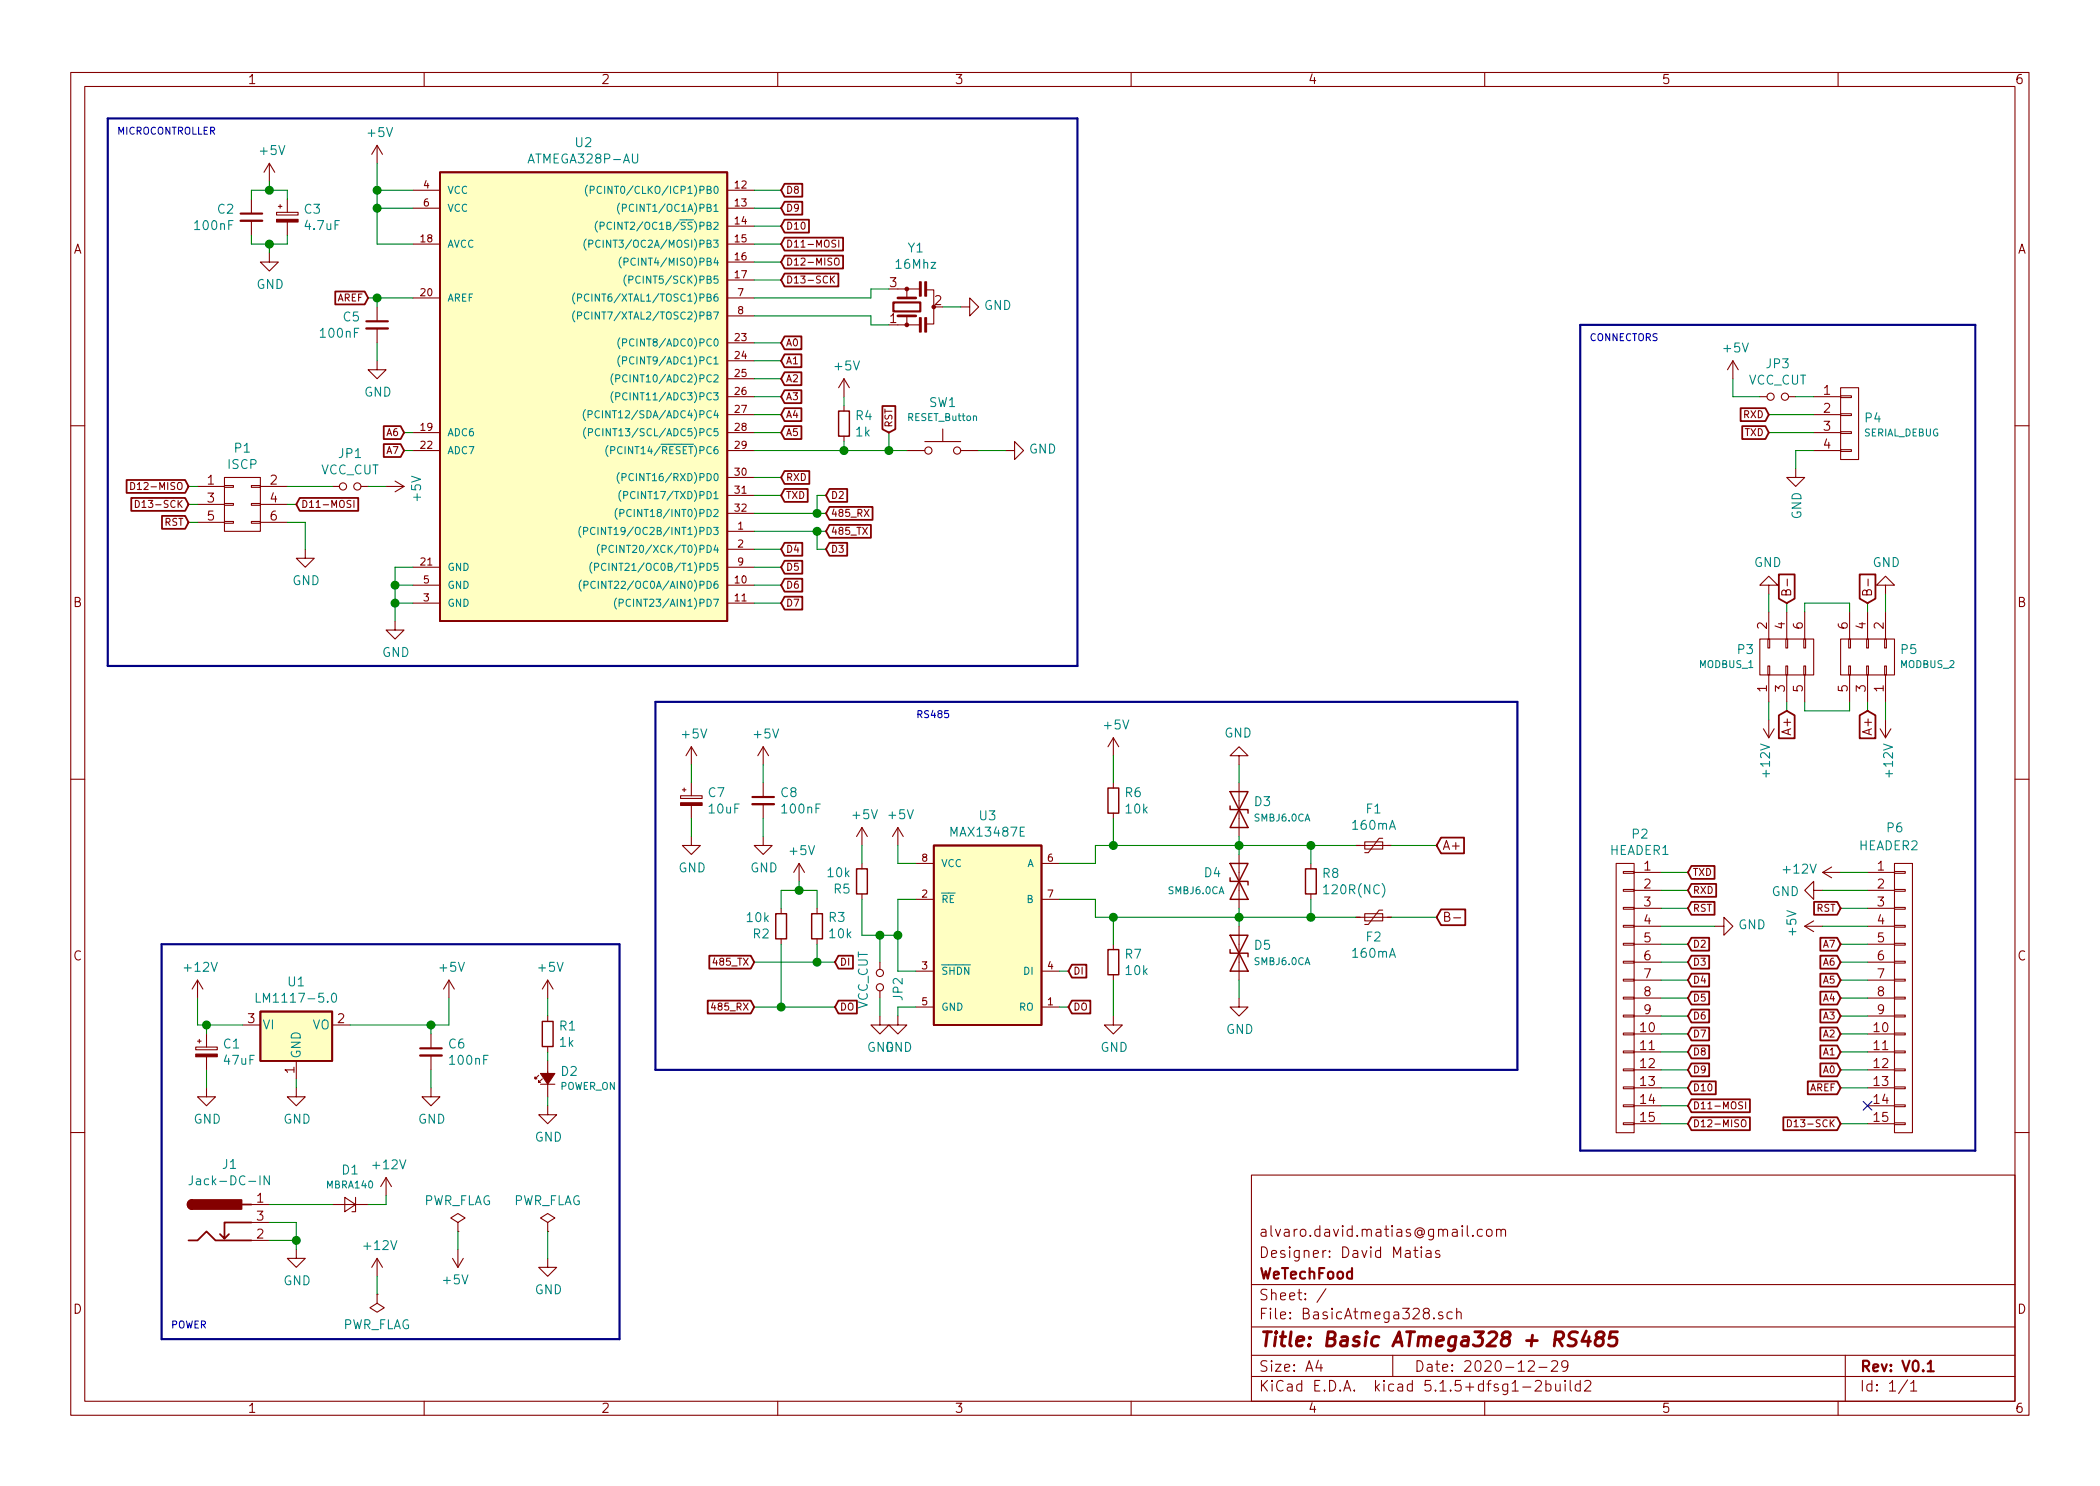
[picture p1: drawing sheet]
EESchema Schematic File Version 4
EELAYER 30 0
EELAYER END
$Descr A4 11693 8268
encoding utf-8
Sheet 1 1
Title "Basic ATmega328 + RS485"
Date "2020-12-29"
Rev "V0.1"
Comp "WeTechFood"
Comment1 "Designer: David Matias"
Comment2 "alvaro.david.matias@gmail.com"
Comment3 ""
Comment4 ""
$EndDescr
$Comp
L atmel:ATMEGA328P-AU U2
U 1 1
P 3200 2150
F 0 "U2" H 3250 3517 50  0000 C CNN
F 1 "ATMEGA328P-AU" H 3250 3426 50  0000 C CNN
F 2 "Housings_QFP:TQFP-32_7x7mm_Pitch0.8mm" H 3200 2150 50  0001 C CIN
F 3 "http://www.atmel.com/images/atmel-8271-8-bit-avr-microcontroller-atmega48a-48pa-88a-88pa-168a-168pa-328-328p_datasheet.pdf" H 3200 2150 50  0001 C CNN
	1    3200 2150
	1    0    0    -1  
$EndComp
$Comp
L conn:CONN_01X15 P6
U 1 1
P 10600 5550
F 0 "P6" H 10500 6500 50  0000 L CNN
F 1 "HEADER2" H 10350 6400 50  0000 L CNN
F 2 "Pin_Headers:Pin_Header_Straight_1x15" H 10600 5550 50  0001 C CNN
F 3 "" H 10600 5550 50  0001 C CNN
	1    10600 5550
	1    0    0    -1  
$EndComp
$Comp
L conn:CONN_01X15 P2
U 1 1
P 9050 5550
F 0 "P2" H 8967 6465 50  0000 C CNN
F 1 "HEADER1" H 8967 6374 50  0000 C CNN
F 2 "Pin_Headers:Pin_Header_Straight_1x15" H 9050 5550 50  0001 C CNN
F 3 "" H 9050 5550 50  0001 C CNN
	1    9050 5550
	-1   0    0    -1  
$EndComp
$Comp
L CH340G_D-SUN-V3.0-cache:GND #PWR0101
U 1 1
P 2200 3450
F 0 "#PWR0101" H 2200 3200 50  0001 C CNN
F 1 "GND" H 2205 3277 50  0000 C CNN
F 2 "" H 2200 3450 60  0000 C CNN
F 3 "" H 2200 3450 60  0000 C CNN
	1    2200 3450
	1    0    0    -1  
$EndComp
$Comp
L power:+5V #PWR0102
U 1 1
P 2100 900
F 0 "#PWR0102" H 2100 750 50  0001 C CNN
F 1 "+5V" H 2115 1073 50  0000 C CNN
F 2 "" H 2100 900 50  0001 C CNN
F 3 "" H 2100 900 50  0001 C CNN
	1    2100 900 
	1    0    0    -1  
$EndComp
$Comp
L device:C_Small C5
U 1 1
P 2100 1800
F 0 "C5" H 2009 1846 50  0000 R CNN
F 1 "100nF" H 2009 1755 50  0000 R CNN
F 2 "Capacitors_SMD:C_0805" H 2100 1800 50  0001 C CNN
F 3 "" H 2100 1800 50  0001 C CNN
	1    2100 1800
	1    0    0    -1  
$EndComp
$Comp
L power:PWR_FLAG #FLG0101
U 1 1
P 2550 6850
F 0 "#FLG0101" H 2550 6925 50  0001 C CNN
F 1 "PWR_FLAG" H 2550 7023 50  0000 C CNN
F 2 "" H 2550 6850 50  0001 C CNN
F 3 "" H 2550 6850 50  0001 C CNN
	1    2550 6850
	1    0    0    -1  
$EndComp
$Comp
L power:+5V #PWR0103
U 1 1
P 2550 6950
F 0 "#PWR0103" H 2550 6800 50  0001 C CNN
F 1 "+5V" H 2565 7123 50  0000 C CNN
F 2 "" H 2550 6950 50  0001 C CNN
F 3 "" H 2550 6950 50  0001 C CNN
	1    2550 6950
	-1   0    0    1   
$EndComp
Wire Wire Line
	2550 6850 2550 6950
$Comp
L CH340G_D-SUN-V3.0-cache:GND #PWR0104
U 1 1
P 3050 7000
F 0 "#PWR0104" H 3050 6750 50  0001 C CNN
F 1 "GND" H 3055 6827 50  0000 C CNN
F 2 "" H 3050 7000 60  0000 C CNN
F 3 "" H 3050 7000 60  0000 C CNN
	1    3050 7000
	1    0    0    -1  
$EndComp
$Comp
L power:PWR_FLAG #FLG0102
U 1 1
P 3050 6850
F 0 "#FLG0102" H 3050 6925 50  0001 C CNN
F 1 "PWR_FLAG" H 3050 7023 50  0000 C CNN
F 2 "" H 3050 6850 50  0001 C CNN
F 3 "" H 3050 6850 50  0001 C CNN
	1    3050 6850
	1    0    0    -1  
$EndComp
Wire Wire Line
	3050 7000 3050 6850
$Comp
L device:CP_Small C3
U 1 1
P 1600 1200
F 0 "C3" H 1688 1246 50  0000 L CNN
F 1 "4.7uF" H 1688 1155 50  0000 L CNN
F 2 "Capacitors_SMD:C_0805" H 1600 1200 50  0001 C CNN
F 3 "" H 1600 1200 50  0001 C CNN
	1    1600 1200
	1    0    0    -1  
$EndComp
$Comp
L device:R_Small R4
U 1 1
P 4700 2350
F 0 "R4" H 4759 2396 50  0000 L CNN
F 1 "1k" H 4759 2305 50  0000 L CNN
F 2 "Resistors_SMD:R_0805" H 4700 2350 50  0001 C CNN
F 3 "" H 4700 2350 50  0001 C CNN
	1    4700 2350
	1    0    0    -1  
$EndComp
Wire Wire Line
	2200 3450 2200 3350
Wire Wire Line
	2200 3150 2300 3150
Wire Wire Line
	2300 3250 2200 3250
Connection ~ 2200 3250
Wire Wire Line
	2200 3250 2200 3150
Wire Wire Line
	2200 3350 2300 3350
Connection ~ 2200 3350
Wire Wire Line
	2200 3350 2200 3250
$Comp
L device:Resonator_Small Y1
U 1 1
P 5050 1700
F 0 "Y1" V 5375 1650 50  0000 C CNN
F 1 "16Mhz" V 5284 1650 50  0000 C CNN
F 2 "Clocks:RESONATOR-SMD-3.2X1.3" H 5025 1700 50  0001 C CNN
F 3 "" H 5025 1700 50  0001 C CNN
	1    5050 1700
	0    -1   -1   0   
$EndComp
Wire Wire Line
	4850 1600 4950 1600
Wire Wire Line
	4950 1800 4850 1800
Wire Wire Line
	5250 1700 5350 1700
$Comp
L CH340G_D-SUN-V3.0-cache:GND #PWR0105
U 1 1
P 5350 1700
F 0 "#PWR0105" H 5350 1450 50  0001 C CNN
F 1 "GND" V 5355 1572 50  0000 R CNN
F 2 "" H 5350 1700 60  0000 C CNN
F 3 "" H 5350 1700 60  0000 C CNN
	1    5350 1700
	0    -1   -1   0   
$EndComp
Wire Wire Line
	2100 1700 2100 1650
Wire Wire Line
	2100 1650 2300 1650
$Comp
L CH340G_D-SUN-V3.0-cache:GND #PWR0106
U 1 1
P 2100 2000
F 0 "#PWR0106" H 2100 1750 50  0001 C CNN
F 1 "GND" H 2105 1827 50  0000 C CNN
F 2 "" H 2100 2000 60  0000 C CNN
F 3 "" H 2100 2000 60  0000 C CNN
	1    2100 2000
	1    0    0    -1  
$EndComp
Wire Wire Line
	2100 1900 2100 2000
Wire Wire Line
	2300 1350 2100 1350
Wire Wire Line
	2100 1350 2100 1150
Wire Wire Line
	2100 1050 2300 1050
Connection ~ 2100 1050
Wire Wire Line
	2100 1050 2100 900 
Wire Wire Line
	2300 1150 2100 1150
Connection ~ 2100 1150
Wire Wire Line
	2100 1150 2100 1050
Wire Wire Line
	2300 2400 2250 2400
Wire Wire Line
	2300 2500 2250 2500
Text GLabel 2250 2500 0    39   Input ~ 0
A7
Text GLabel 2250 2400 0    39   Input ~ 0
A6
Wire Wire Line
	4200 1900 4350 1900
Wire Wire Line
	4200 2000 4350 2000
Wire Wire Line
	4200 2100 4350 2100
Wire Wire Line
	4200 2200 4350 2200
Wire Wire Line
	4200 2300 4350 2300
Wire Wire Line
	4200 2400 4350 2400
Text GLabel 4350 1900 2    39   Input ~ 0
A0
Text GLabel 4350 2000 2    39   Input ~ 0
A1
Text GLabel 4350 2100 2    39   Input ~ 0
A2
Text GLabel 4350 2200 2    39   Input ~ 0
A3
Text GLabel 4350 2300 2    39   Input ~ 0
A4
Text GLabel 4350 2400 2    39   Input ~ 0
A5
Wire Wire Line
	4200 2500 4700 2500
Wire Wire Line
	4700 2450 4700 2500
Wire Wire Line
	4700 2250 4700 2200
$Comp
L power:+5V #PWR0107
U 1 1
P 4700 2200
F 0 "#PWR0107" H 4700 2050 50  0001 C CNN
F 1 "+5V" H 4715 2373 50  0000 C CNN
F 2 "" H 4700 2200 50  0001 C CNN
F 3 "" H 4700 2200 50  0001 C CNN
	1    4700 2200
	1    0    0    -1  
$EndComp
Wire Wire Line
	4700 2500 4950 2500
Connection ~ 4700 2500
Wire Wire Line
	4950 2500 4950 2400
Text GLabel 4950 2400 1    39   Input ~ 0
RST
Wire Wire Line
	4950 2500 5050 2500
Connection ~ 4950 2500
$Comp
L Switch:SW_Push SW1
U 1 1
P 5250 2500
F 0 "SW1" H 5250 2769 50  0000 C CNN
F 1 "RESET_Button" H 5250 2686 39  0000 C CNN
F 2 "Buttons_Switches_SMD:SW_SPST_B3U-3000P" H 5250 2700 50  0001 C CNN
F 3 "" H 5250 2700 50  0001 C CNN
	1    5250 2500
	1    0    0    -1  
$EndComp
Wire Wire Line
	5450 2500 5600 2500
$Comp
L CH340G_D-SUN-V3.0-cache:GND #PWR0108
U 1 1
P 5600 2500
F 0 "#PWR0108" H 5600 2250 50  0001 C CNN
F 1 "GND" V 5605 2372 50  0000 R CNN
F 2 "" H 5600 2500 60  0000 C CNN
F 3 "" H 5600 2500 60  0000 C CNN
	1    5600 2500
	0    -1   -1   0   
$EndComp
Wire Wire Line
	4200 2650 4350 2650
Wire Wire Line
	4200 2750 4350 2750
Wire Wire Line
	4200 3050 4350 3050
Wire Wire Line
	4200 3150 4350 3150
Wire Wire Line
	4200 3250 4350 3250
Wire Wire Line
	4200 3350 4350 3350
Text GLabel 4350 2650 2    39   Input ~ 0
RXD
Text GLabel 4350 2750 2    39   Input ~ 0
TXD
Text GLabel 4600 2750 2    39   Input ~ 0
D2
Text GLabel 4600 3050 2    39   Input ~ 0
D3
Text GLabel 4350 3050 2    39   Input ~ 0
D4
Text GLabel 4350 3150 2    39   Input ~ 0
D5
Text GLabel 4350 3250 2    39   Input ~ 0
D6
Text GLabel 4350 3350 2    39   Input ~ 0
D7
$Comp
L conn:CONN_02X03 P1
U 1 1
P 1350 2800
F 0 "P1" H 1350 3115 50  0000 C CNN
F 1 "ISCP" H 1350 3024 50  0000 C CNN
F 2 "Connectors:2X3" H 1350 1600 50  0001 C CNN
F 3 "" H 1350 1600 50  0001 C CNN
	1    1350 2800
	1    0    0    -1  
$EndComp
$Comp
L device:C_Small C2
U 1 1
P 1400 1200
F 0 "C2" H 1309 1246 50  0000 R CNN
F 1 "100nF" H 1309 1155 50  0000 R CNN
F 2 "Capacitors_SMD:C_0805" H 1400 1200 50  0001 C CNN
F 3 "" H 1400 1200 50  0001 C CNN
	1    1400 1200
	1    0    0    -1  
$EndComp
$Comp
L CH340G_D-SUN-V3.0-cache:GND #PWR0109
U 1 1
P 1500 1400
F 0 "#PWR0109" H 1500 1150 50  0001 C CNN
F 1 "GND" H 1505 1227 50  0000 C CNN
F 2 "" H 1500 1400 60  0000 C CNN
F 3 "" H 1500 1400 60  0000 C CNN
	1    1500 1400
	1    0    0    -1  
$EndComp
Wire Wire Line
	1400 1300 1400 1350
Wire Wire Line
	1400 1350 1500 1350
Wire Wire Line
	1500 1350 1500 1400
Wire Wire Line
	1500 1350 1600 1350
Wire Wire Line
	1600 1350 1600 1300
Connection ~ 1500 1350
Wire Wire Line
	1400 1100 1400 1050
Wire Wire Line
	1400 1050 1500 1050
Wire Wire Line
	1500 1050 1500 1000
Wire Wire Line
	1500 1050 1600 1050
Wire Wire Line
	1600 1050 1600 1100
Connection ~ 1500 1050
$Comp
L power:+5V #PWR0110
U 1 1
P 1500 1000
F 0 "#PWR0110" H 1500 850 50  0001 C CNN
F 1 "+5V" H 1515 1173 50  0000 C CNN
F 2 "" H 1500 1000 50  0001 C CNN
F 3 "" H 1500 1000 50  0001 C CNN
	1    1500 1000
	1    0    0    -1  
$EndComp
Wire Wire Line
	4200 1150 4350 1150
Wire Wire Line
	4200 1250 4350 1250
Wire Wire Line
	4200 1350 4350 1350
Wire Wire Line
	4200 1450 4350 1450
Wire Wire Line
	4200 1550 4350 1550
Wire Wire Line
	4200 1050 4350 1050
Text GLabel 4350 1050 2    39   Input ~ 0
D8
Text GLabel 4350 1150 2    39   Input ~ 0
D9
Text GLabel 4350 1250 2    39   Input ~ 0
D10
Text GLabel 4350 1350 2    39   Input ~ 0
D11-MOSI
Wire Wire Line
	4850 1650 4850 1600
Wire Wire Line
	4850 1750 4850 1800
Wire Wire Line
	4200 1750 4850 1750
Wire Wire Line
	4200 1650 4850 1650
Text GLabel 4350 1450 2    39   Input ~ 0
D12-MISO
Text GLabel 4350 1550 2    39   Input ~ 0
D13-SCK
$Comp
L CH340G_D-SUN-V3.0-cache:GND #PWR0111
U 1 1
P 1700 3050
F 0 "#PWR0111" H 1700 2800 50  0001 C CNN
F 1 "GND" H 1705 2877 50  0000 C CNN
F 2 "" H 1700 3050 60  0000 C CNN
F 3 "" H 1700 3050 60  0000 C CNN
	1    1700 3050
	1    0    0    -1  
$EndComp
Wire Wire Line
	1600 2900 1700 2900
Wire Wire Line
	1700 2900 1700 3050
$Comp
L power:+5V #PWR0112
U 1 1
P 2150 2700
F 0 "#PWR0112" H 2150 2550 50  0001 C CNN
F 1 "+5V" H 2165 2873 50  0000 C CNN
F 2 "" H 2150 2700 50  0001 C CNN
F 3 "" H 2150 2700 50  0001 C CNN
	1    2150 2700
	0    1    1    0   
$EndComp
Wire Wire Line
	1600 2800 1650 2800
Wire Wire Line
	1100 2700 1050 2700
Wire Wire Line
	1100 2800 1050 2800
Wire Wire Line
	1100 2900 1050 2900
Text GLabel 1050 2700 0    39   Input ~ 0
D12-MISO
Text GLabel 1050 2800 0    39   Input ~ 0
D13-SCK
Text GLabel 1050 2900 0    39   Input ~ 0
RST
Text GLabel 1650 2800 2    39   Input ~ 0
D11-MOSI
$Comp
L MAX13487E:MAX13487E U3
U 1 1
P 5500 5200
F 0 "U3" H 5500 5867 50  0000 C CNN
F 1 "MAX13487E" H 5500 5776 50  0000 C CNN
F 2 "Housings_SOIC:SO-8_5.3x6.2mm_Pitch1.27mm" H 5500 5200 50  0001 L BNN
F 3 "" H 5500 5200 50  0001 L BNN
F 4 "IC-13823" H 5500 5200 50  0001 L BNN "PROD_ID"
	1    5500 5200
	1    0    0    -1  
$EndComp
Wire Wire Line
	5900 4800 6100 4800
Wire Wire Line
	6100 4800 6100 4700
$Comp
L device:Polyfuse_Small F2
U 1 1
P 7650 5100
F 0 "F2" V 7537 5100 50  0000 C CNN
F 1 "160mA" V 7446 5100 50  0000 C CNN
F 2 "Fuses:1206" H 7700 4900 50  0001 L CNN
F 3 "" H 7650 5100 50  0001 C CNN
	1    7650 5100
	0    -1   -1   0   
$EndComp
$Comp
L device:Polyfuse_Small F1
U 1 1
P 7650 4700
F 0 "F1" V 7445 4700 50  0000 C CNN
F 1 "160mA" V 7536 4700 50  0000 C CNN
F 2 "Fuses:1206" H 7700 4500 50  0001 L CNN
F 3 "" H 7650 4700 50  0001 C CNN
	1    7650 4700
	0    1    1    0   
$EndComp
Wire Wire Line
	5900 5000 6100 5000
Wire Wire Line
	6100 5000 6100 5100
$Comp
L device:D_TVS D4
U 1 1
P 6900 4900
F 0 "D4" V 6850 4700 50  0000 L CNN
F 1 "SMBJ6.0CA" V 6950 4500 39  0000 L CNN
F 2 "Diode_SMD:D_SMB" H 6900 4900 50  0001 C CNN
F 3 "https://en.wikipedia.org/wiki/Transient-voltage-suppression_diode" H 6900 4900 50  0001 C CNN
	1    6900 4900
	0    1    1    0   
$EndComp
Wire Wire Line
	6900 4700 6900 4750
Wire Wire Line
	6100 4700 6200 4700
Wire Wire Line
	6900 5100 6900 5050
Wire Wire Line
	6100 5100 6200 5100
Wire Wire Line
	6900 4700 6900 4650
Connection ~ 6900 4700
Wire Wire Line
	6900 5100 6900 5150
Connection ~ 6900 5100
$Comp
L device:D_TVS D3
U 1 1
P 6900 4500
F 0 "D3" V 6854 4579 50  0000 L CNN
F 1 "SMBJ6.0CA" V 6945 4579 39  0000 L CNN
F 2 "Diode_SMD:D_SMB" H 6900 4500 50  0001 C CNN
F 3 "https://en.wikipedia.org/wiki/Transient-voltage-suppression_diode" H 6900 4500 50  0001 C CNN
	1    6900 4500
	0    1    1    0   
$EndComp
$Comp
L device:D_TVS D5
U 1 1
P 6900 5300
F 0 "D5" V 6854 5379 50  0000 L CNN
F 1 "SMBJ6.0CA" V 6945 5379 39  0000 L CNN
F 2 "Diode_SMD:D_SMB" H 6900 5300 50  0001 C CNN
F 3 "https://en.wikipedia.org/wiki/Transient-voltage-suppression_diode" H 6900 5300 50  0001 C CNN
	1    6900 5300
	0    1    1    0   
$EndComp
$Comp
L CH340G_D-SUN-V3.0-cache:GND #PWR0113
U 1 1
P 6900 5550
F 0 "#PWR0113" H 6900 5300 50  0001 C CNN
F 1 "GND" H 6905 5377 50  0000 C CNN
F 2 "" H 6900 5550 60  0000 C CNN
F 3 "" H 6900 5550 60  0000 C CNN
	1    6900 5550
	1    0    0    -1  
$EndComp
Wire Wire Line
	6900 5450 6900 5550
$Comp
L CH340G_D-SUN-V3.0-cache:GND #PWR0114
U 1 1
P 6900 4250
F 0 "#PWR0114" H 6900 4000 50  0001 C CNN
F 1 "GND" H 6905 4077 50  0000 C CNN
F 2 "" H 6900 4250 60  0000 C CNN
F 3 "" H 6900 4250 60  0000 C CNN
	1    6900 4250
	-1   0    0    1   
$EndComp
Wire Wire Line
	6900 4250 6900 4350
$Comp
L conn:CONN_01X04 P4
U 1 1
P 10300 2350
F 0 "P4" H 10378 2383 50  0000 L CNN
F 1 "SERIAL_DEBUG" H 10378 2300 39  0000 L CNN
F 2 "Connectors_JST:JST_PH_S4B-PH-K_04x2.00mm_Angled" H 10300 2350 50  0001 C CNN
F 3 "" H 10300 2350 50  0001 C CNN
	1    10300 2350
	1    0    0    -1  
$EndComp
$Comp
L power1:+12V #PWR0115
U 1 1
P 1100 5550
F 0 "#PWR0115" H 1100 5400 50  0001 C CNN
F 1 "+12V" H 1115 5723 50  0000 C CNN
F 2 "" H 1100 5550 50  0001 C CNN
F 3 "" H 1100 5550 50  0001 C CNN
	1    1100 5550
	1    0    0    -1  
$EndComp
$Comp
L regul:LM1117-5.0 U1
U 1 1
P 1650 5700
F 0 "U1" H 1650 5942 50  0000 C CNN
F 1 "LM1117-5.0" H 1650 5851 50  0000 C CNN
F 2 "TO_SOT_Packages_SMD:SOT-223-3_TabPin2" H 1650 5700 50  0001 C CNN
F 3 "http://www.ti.com/lit/ds/symlink/lm1117.pdf" H 1650 5700 50  0001 C CNN
	1    1650 5700
	1    0    0    -1  
$EndComp
Wire Wire Line
	1100 5550 1100 5700
Wire Wire Line
	1100 5700 1150 5700
$Comp
L CH340G_D-SUN-V3.0-cache:GND #PWR0116
U 1 1
P 1650 6050
F 0 "#PWR0116" H 1650 5800 50  0001 C CNN
F 1 "GND" H 1655 5877 50  0000 C CNN
F 2 "" H 1650 6050 60  0000 C CNN
F 3 "" H 1650 6050 60  0000 C CNN
	1    1650 6050
	1    0    0    -1  
$EndComp
Wire Wire Line
	1650 6000 1650 6050
Wire Wire Line
	2500 5700 2500 5550
$Comp
L power:+5V #PWR0117
U 1 1
P 2500 5550
F 0 "#PWR0117" H 2500 5400 50  0001 C CNN
F 1 "+5V" H 2515 5723 50  0000 C CNN
F 2 "" H 2500 5550 50  0001 C CNN
F 3 "" H 2500 5550 50  0001 C CNN
	1    2500 5550
	1    0    0    -1  
$EndComp
$Comp
L device:LED_Small_ALT D2
U 1 1
P 3050 6000
F 0 "D2" V 3088 5932 50  0000 R CNN
F 1 "POWER_ON" V 3005 5932 39  0000 R CNN
F 2 "LEDs:LED_0805" V 3050 6000 50  0001 C CNN
F 3 "~" V 3050 6000 50  0001 C CNN
	1    3050 6000
	0    -1   -1   0   
$EndComp
$Comp
L device:R_Small R1
U 1 1
P 3050 5750
F 0 "R1" H 3109 5796 50  0000 L CNN
F 1 "1k" H 3109 5705 50  0000 L CNN
F 2 "Resistors_SMD:R_0805" H 3050 5750 50  0001 C CNN
F 3 "" H 3050 5750 50  0001 C CNN
	1    3050 5750
	1    0    0    -1  
$EndComp
$Comp
L power:+5V #PWR0118
U 1 1
P 3050 5550
F 0 "#PWR0118" H 3050 5400 50  0001 C CNN
F 1 "+5V" H 3065 5723 50  0000 C CNN
F 2 "" H 3050 5550 50  0001 C CNN
F 3 "" H 3050 5550 50  0001 C CNN
	1    3050 5550
	1    0    0    -1  
$EndComp
$Comp
L CH340G_D-SUN-V3.0-cache:GND #PWR0119
U 1 1
P 3050 6150
F 0 "#PWR0119" H 3050 5900 50  0001 C CNN
F 1 "GND" H 3055 5977 50  0000 C CNN
F 2 "" H 3050 6150 60  0000 C CNN
F 3 "" H 3050 6150 60  0000 C CNN
	1    3050 6150
	1    0    0    -1  
$EndComp
Wire Wire Line
	3050 6150 3050 6100
Wire Wire Line
	3050 5900 3050 5850
Wire Wire Line
	3050 5650 3050 5550
$Comp
L device:CP_Small C1
U 1 1
P 1150 5850
F 0 "C1" H 1238 5896 50  0000 L CNN
F 1 "47uF" H 1238 5805 50  0000 L CNN
F 2 "Capacitors_SMD:CP_Elec_6.3x5.7" H 1150 5850 50  0001 C CNN
F 3 "" H 1150 5850 50  0001 C CNN
	1    1150 5850
	1    0    0    -1  
$EndComp
$Comp
L device:C_Small C6
U 1 1
P 2400 5850
F 0 "C6" H 2492 5896 50  0000 L CNN
F 1 "100nF" H 2492 5805 50  0000 L CNN
F 2 "Capacitors_SMD:C_0805" H 2400 5850 50  0001 C CNN
F 3 "" H 2400 5850 50  0001 C CNN
	1    2400 5850
	1    0    0    -1  
$EndComp
Wire Wire Line
	2400 5700 2400 5750
Wire Wire Line
	2400 5700 2500 5700
Connection ~ 2400 5700
Wire Wire Line
	1150 5750 1150 5700
Connection ~ 1150 5700
Wire Wire Line
	1150 5700 1350 5700
$Comp
L CH340G_D-SUN-V3.0-cache:GND #PWR0120
U 1 1
P 1150 6050
F 0 "#PWR0120" H 1150 5800 50  0001 C CNN
F 1 "GND" H 1155 5877 50  0000 C CNN
F 2 "" H 1150 6050 60  0000 C CNN
F 3 "" H 1150 6050 60  0000 C CNN
	1    1150 6050
	1    0    0    -1  
$EndComp
$Comp
L CH340G_D-SUN-V3.0-cache:GND #PWR0122
U 1 1
P 2400 6050
F 0 "#PWR0122" H 2400 5800 50  0001 C CNN
F 1 "GND" H 2405 5877 50  0000 C CNN
F 2 "" H 2400 6050 60  0000 C CNN
F 3 "" H 2400 6050 60  0000 C CNN
	1    2400 6050
	1    0    0    -1  
$EndComp
Wire Wire Line
	2400 5950 2400 6050
Wire Wire Line
	1150 5950 1150 6050
$Comp
L Connector:Jack-DC J1
U 1 1
P 1200 6800
F 0 "J1" H 1279 7125 50  0000 C CNN
F 1 "Jack-DC-IN" H 1279 7034 50  0000 C CNN
F 2 "Connectors:BARREL_JACK" H 1250 6760 50  0001 C CNN
F 3 "~" H 1250 6760 50  0001 C CNN
	1    1200 6800
	1    0    0    -1  
$EndComp
Wire Wire Line
	1500 6800 1650 6800
Wire Wire Line
	1650 6800 1650 6900
Wire Wire Line
	1650 6900 1500 6900
Wire Wire Line
	1650 6900 1650 6950
Connection ~ 1650 6900
$Comp
L CH340G_D-SUN-V3.0-cache:GND #PWR0123
U 1 1
P 1650 6950
F 0 "#PWR0123" H 1650 6700 50  0001 C CNN
F 1 "GND" H 1655 6777 50  0000 C CNN
F 2 "" H 1650 6950 60  0000 C CNN
F 3 "" H 1650 6950 60  0000 C CNN
	1    1650 6950
	1    0    0    -1  
$EndComp
$Comp
L power1:+12V #PWR0124
U 1 1
P 2150 6650
F 0 "#PWR0124" H 2150 6500 50  0001 C CNN
F 1 "+12V" H 2165 6823 50  0000 C CNN
F 2 "" H 2150 6650 50  0001 C CNN
F 3 "" H 2150 6650 50  0001 C CNN
	1    2150 6650
	1    0    0    -1  
$EndComp
Text GLabel 8000 4700 2    50   Input ~ 0
A+
Text GLabel 8000 5100 2    50   Input ~ 0
B-
$Comp
L device:R_Small R6
U 1 1
P 6200 4450
F 0 "R6" H 6259 4496 50  0000 L CNN
F 1 "10k" H 6259 4405 50  0000 L CNN
F 2 "Resistors_SMD:R_0805" H 6200 4450 50  0001 C CNN
F 3 "" H 6200 4450 50  0001 C CNN
	1    6200 4450
	1    0    0    -1  
$EndComp
$Comp
L device:R_Small R7
U 1 1
P 6200 5350
F 0 "R7" H 6259 5396 50  0000 L CNN
F 1 "10k" H 6259 5305 50  0000 L CNN
F 2 "Resistors_SMD:R_0805" H 6200 5350 50  0001 C CNN
F 3 "" H 6200 5350 50  0001 C CNN
	1    6200 5350
	1    0    0    -1  
$EndComp
Wire Wire Line
	6900 4700 7300 4700
Wire Wire Line
	6900 5100 7300 5100
Wire Wire Line
	6200 4550 6200 4700
Connection ~ 6200 4700
Wire Wire Line
	6200 4700 6900 4700
Wire Wire Line
	6200 5250 6200 5100
Connection ~ 6200 5100
Wire Wire Line
	6200 5100 6900 5100
Wire Wire Line
	5100 5000 5000 5000
Wire Wire Line
	5000 5000 5000 5200
Wire Wire Line
	5000 5400 5100 5400
$Comp
L CH340G_D-SUN-V3.0-cache:GND #PWR0125
U 1 1
P 5000 5650
F 0 "#PWR0125" H 5000 5400 50  0001 C CNN
F 1 "GND" H 5005 5477 50  0000 C CNN
F 2 "" H 5000 5650 60  0000 C CNN
F 3 "" H 5000 5650 60  0000 C CNN
	1    5000 5650
	1    0    0    -1  
$EndComp
$Comp
L CH340G_D-SUN-V3.0-cache:GND #PWR0126
U 1 1
P 6200 5650
F 0 "#PWR0126" H 6200 5400 50  0001 C CNN
F 1 "GND" H 6205 5477 50  0000 C CNN
F 2 "" H 6200 5650 60  0000 C CNN
F 3 "" H 6200 5650 60  0000 C CNN
	1    6200 5650
	1    0    0    -1  
$EndComp
Wire Wire Line
	6200 5450 6200 5650
$Comp
L power:+5V #PWR0127
U 1 1
P 6200 4200
F 0 "#PWR0127" H 6200 4050 50  0001 C CNN
F 1 "+5V" H 6215 4373 50  0000 C CNN
F 2 "" H 6200 4200 50  0001 C CNN
F 3 "" H 6200 4200 50  0001 C CNN
	1    6200 4200
	1    0    0    -1  
$EndComp
Wire Wire Line
	6200 4350 6200 4200
Wire Wire Line
	5900 5400 5950 5400
Wire Wire Line
	5900 5600 5950 5600
Text GLabel 5950 5400 2    39   Input ~ 0
DI
Text GLabel 5950 5600 2    39   Input ~ 0
DO
$Comp
L power:+5V #PWR0128
U 1 1
P 5000 4700
F 0 "#PWR0128" H 5000 4550 50  0001 C CNN
F 1 "+5V" H 5015 4873 50  0000 C CNN
F 2 "" H 5000 4700 50  0001 C CNN
F 3 "" H 5000 4700 50  0001 C CNN
	1    5000 4700
	1    0    0    -1  
$EndComp
Wire Wire Line
	5000 4700 5000 4800
Wire Wire Line
	5000 4800 5100 4800
Wire Wire Line
	5000 5650 5000 5600
Wire Wire Line
	5000 5600 5100 5600
$Comp
L device:R_Small R5
U 1 1
P 4800 4900
F 0 "R5" H 4859 4946 50  0000 L CNN
F 1 "10k" H 4859 4855 50  0000 L CNN
F 2 "Resistors_SMD:R_0805" H 4800 4900 50  0001 C CNN
F 3 "" H 4800 4900 50  0001 C CNN
	1    4800 4900
	-1   0    0    1   
$EndComp
Wire Wire Line
	4800 5000 4800 5200
Wire Wire Line
	4800 5200 4900 5200
Connection ~ 5000 5200
Wire Wire Line
	5000 5200 5000 5400
Wire Wire Line
	4800 4700 4800 4800
$Comp
L power:+5V #PWR0129
U 1 1
P 4800 4700
F 0 "#PWR0129" H 4800 4550 50  0001 C CNN
F 1 "+5V" H 4815 4873 50  0000 C CNN
F 2 "" H 4800 4700 50  0001 C CNN
F 3 "" H 4800 4700 50  0001 C CNN
	1    4800 4700
	1    0    0    -1  
$EndComp
$Comp
L device:R_Small R8
U 1 1
P 7300 4900
F 0 "R8" H 7359 4946 50  0000 L CNN
F 1 "120R(NC)" H 7359 4855 50  0000 L CNN
F 2 "Resistors_SMD:R_0805" H 7300 4900 50  0001 C CNN
F 3 "" H 7300 4900 50  0001 C CNN
	1    7300 4900
	1    0    0    -1  
$EndComp
Wire Wire Line
	7300 4800 7300 4700
Wire Wire Line
	7300 5000 7300 5100
Wire Wire Line
	7750 4700 8000 4700
Wire Wire Line
	7750 5100 8000 5100
Connection ~ 7300 4700
Connection ~ 7300 5100
Wire Wire Line
	7300 4700 7550 4700
Wire Wire Line
	7300 5100 7550 5100
$Comp
L conn:CONN_02X03 P3
U 1 1
P 9950 3650
F 0 "P3" V 9988 3828 50  0000 L CNN
F 1 "MODBUS_1" V 9905 3828 39  0000 L CNN
F 2 "Connectors_Molex:Molex_Microfit3_Header_02x03_Angled_43045-060x" H 9950 2450 50  0001 C CNN
F 3 "" H 9950 2450 50  0001 C CNN
	1    9950 3650
	0    -1   -1   0   
$EndComp
$Comp
L device:Jumper_NO_Small JP3
U 1 1
P 9900 2200
F 0 "JP3" H 9900 2385 50  0000 C CNN
F 1 "VCC_CUT" H 9900 2294 50  0000 C CNN
F 2 "Jumpers:SMT-JUMPER_2_NO_NO-SILK" H 9900 2200 50  0001 C CNN
F 3 "" H 9900 2200 50  0001 C CNN
	1    9900 2200
	1    0    0    -1  
$EndComp
Wire Wire Line
	10000 2200 10100 2200
Wire Wire Line
	9800 2200 9650 2200
Wire Wire Line
	9650 2200 9650 2100
$Comp
L power:+5V #PWR0130
U 1 1
P 9650 2100
F 0 "#PWR0130" H 9650 1950 50  0001 C CNN
F 1 "+5V" H 9665 2273 50  0000 C CNN
F 2 "" H 9650 2100 50  0001 C CNN
F 3 "" H 9650 2100 50  0001 C CNN
	1    9650 2100
	1    0    0    -1  
$EndComp
$Comp
L CH340G_D-SUN-V3.0-cache:GND #PWR0131
U 1 1
P 10000 2600
F 0 "#PWR0131" H 10000 2350 50  0001 C CNN
F 1 "GND" V 10005 2472 50  0000 R CNN
F 2 "" H 10000 2600 60  0000 C CNN
F 3 "" H 10000 2600 60  0000 C CNN
	1    10000 2600
	1    0    0    -1  
$EndComp
Wire Wire Line
	10000 2600 10000 2500
Wire Wire Line
	10000 2500 10100 2500
Wire Wire Line
	10100 2300 9850 2300
Wire Wire Line
	10100 2400 9850 2400
Text GLabel 9850 2300 0    39   Input ~ 0
RXD
Text GLabel 9850 2400 0    39   Input ~ 0
TXD
Wire Wire Line
	9250 4850 9400 4850
Wire Wire Line
	9250 4950 9400 4950
Wire Wire Line
	9250 5050 9400 5050
Wire Wire Line
	9250 5250 9400 5250
Wire Wire Line
	9250 5350 9400 5350
Wire Wire Line
	9250 5450 9400 5450
Wire Wire Line
	9250 5550 9400 5550
Wire Wire Line
	9250 5650 9400 5650
Wire Wire Line
	9250 5750 9400 5750
Wire Wire Line
	9250 5850 9400 5850
Wire Wire Line
	9250 5950 9400 5950
Wire Wire Line
	9250 6050 9400 6050
Wire Wire Line
	9250 6150 9400 6150
Wire Wire Line
	9250 6250 9400 6250
Wire Wire Line
	10250 4850 10400 4850
Wire Wire Line
	10250 5050 10400 5050
Wire Wire Line
	10250 5250 10400 5250
Wire Wire Line
	10250 5350 10400 5350
Wire Wire Line
	10250 5450 10400 5450
Wire Wire Line
	10250 5550 10400 5550
Wire Wire Line
	10250 5650 10400 5650
Wire Wire Line
	10250 5750 10400 5750
Wire Wire Line
	10250 5850 10400 5850
Wire Wire Line
	10250 5950 10400 5950
Wire Wire Line
	10250 6250 10400 6250
Text GLabel 9400 5050 2    39   Input ~ 0
RST
$Comp
L CH340G_D-SUN-V3.0-cache:GND #PWR0132
U 1 1
P 9550 5150
F 0 "#PWR0132" H 9550 4900 50  0001 C CNN
F 1 "GND" V 9555 5022 50  0000 R CNN
F 2 "" H 9550 5150 60  0000 C CNN
F 3 "" H 9550 5150 60  0000 C CNN
	1    9550 5150
	0    -1   -1   0   
$EndComp
Wire Wire Line
	9250 5150 9550 5150
Text GLabel 9400 5250 2    39   Input ~ 0
D2
Text GLabel 9400 5350 2    39   Input ~ 0
D3
Text GLabel 9400 5450 2    39   Input ~ 0
D4
Text GLabel 9400 5550 2    39   Input ~ 0
D5
Text GLabel 9400 5650 2    39   Input ~ 0
D6
Text GLabel 9400 5750 2    39   Input ~ 0
D7
Text GLabel 9400 5850 2    39   Input ~ 0
D8
Text GLabel 9400 5950 2    39   Input ~ 0
D9
Text GLabel 9400 6050 2    39   Input ~ 0
D10
Text GLabel 9400 6150 2    39   Input ~ 0
D11-MOSI
Text GLabel 9400 6250 2    39   Input ~ 0
D12-MISO
Text GLabel 10250 6250 0    39   Input ~ 0
D13-SCK
NoConn ~ 10400 6150
Wire Wire Line
	10250 6050 10400 6050
Text GLabel 2050 1650 0    39   Input ~ 0
AREF
Wire Wire Line
	2050 1650 2100 1650
Connection ~ 2100 1650
Text GLabel 10250 6050 0    39   Input ~ 0
AREF
Text GLabel 10250 5950 0    39   Input ~ 0
A0
Text GLabel 10250 5850 0    39   Input ~ 0
A1
Text GLabel 10250 5750 0    39   Input ~ 0
A2
Text GLabel 10250 5650 0    39   Input ~ 0
A3
Text GLabel 10250 5550 0    39   Input ~ 0
A4
Text GLabel 10250 5450 0    39   Input ~ 0
A5
Text GLabel 10250 5250 0    39   Input ~ 0
A7
Text GLabel 10250 5350 0    39   Input ~ 0
A6
$Comp
L power:+5V #PWR0133
U 1 1
P 10150 5150
F 0 "#PWR0133" H 10150 5000 50  0001 C CNN
F 1 "+5V" H 10165 5323 50  0000 C CNN
F 2 "" H 10150 5150 50  0001 C CNN
F 3 "" H 10150 5150 50  0001 C CNN
	1    10150 5150
	0    -1   -1   0   
$EndComp
Wire Wire Line
	10150 5150 10400 5150
Text GLabel 10250 5050 0    39   Input ~ 0
RST
Wire Wire Line
	10150 4950 10400 4950
$Comp
L CH340G_D-SUN-V3.0-cache:GND #PWR0134
U 1 1
P 10150 4950
F 0 "#PWR0134" H 10150 4700 50  0001 C CNN
F 1 "GND" V 10155 4822 50  0000 R CNN
F 2 "" H 10150 4950 60  0000 C CNN
F 3 "" H 10150 4950 60  0000 C CNN
	1    10150 4950
	0    1    1    0   
$EndComp
$Comp
L power1:+12V #PWR0135
U 1 1
P 10250 4850
F 0 "#PWR0135" H 10250 4700 50  0001 C CNN
F 1 "+12V" V 10265 4978 50  0000 L CNN
F 2 "" H 10250 4850 50  0001 C CNN
F 3 "" H 10250 4850 50  0001 C CNN
	1    10250 4850
	0    -1   -1   0   
$EndComp
$Comp
L CH340G_D-SUN-V3.0-cache:GND #PWR0136
U 1 1
P 9850 3300
F 0 "#PWR0136" H 9850 3050 50  0001 C CNN
F 1 "GND" H 9855 3127 50  0000 C CNN
F 2 "" H 9850 3300 60  0000 C CNN
F 3 "" H 9850 3300 60  0000 C CNN
	1    9850 3300
	-1   0    0    1   
$EndComp
Wire Wire Line
	9850 3400 9850 3300
Wire Wire Line
	9850 3900 9850 4000
$Comp
L power1:+12V #PWR0137
U 1 1
P 9850 4000
F 0 "#PWR0137" H 9850 3850 50  0001 C CNN
F 1 "+12V" V 9865 4128 50  0000 L CNN
F 2 "" H 9850 4000 50  0001 C CNN
F 3 "" H 9850 4000 50  0001 C CNN
	1    9850 4000
	-1   0    0    1   
$EndComp
Text GLabel 9950 3950 3    50   Input ~ 0
A+
Text GLabel 9950 3350 1    50   Input ~ 0
B-
Wire Wire Line
	9950 3400 9950 3350
Wire Wire Line
	9950 3950 9950 3900
$Comp
L conn:CONN_02X03 P5
U 1 1
P 10400 3650
F 0 "P5" V 10438 3828 50  0000 L CNN
F 1 "MODBUS_2" V 10355 3828 39  0000 L CNN
F 2 "Connectors_Molex:Molex_Microfit3_Header_02x03_Angled_43045-060x" H 10400 2450 50  0001 C CNN
F 3 "" H 10400 2450 50  0001 C CNN
	1    10400 3650
	0    1    -1   0   
$EndComp
$Comp
L CH340G_D-SUN-V3.0-cache:GND #PWR0138
U 1 1
P 10500 3300
F 0 "#PWR0138" H 10500 3050 50  0001 C CNN
F 1 "GND" H 10505 3127 50  0000 C CNN
F 2 "" H 10500 3300 60  0000 C CNN
F 3 "" H 10500 3300 60  0000 C CNN
	1    10500 3300
	1    0    0    1   
$EndComp
Wire Wire Line
	10500 3400 10500 3300
Wire Wire Line
	10500 3900 10500 4000
$Comp
L power1:+12V #PWR0139
U 1 1
P 10500 4000
F 0 "#PWR0139" H 10500 3850 50  0001 C CNN
F 1 "+12V" V 10515 4128 50  0000 L CNN
F 2 "" H 10500 4000 50  0001 C CNN
F 3 "" H 10500 4000 50  0001 C CNN
	1    10500 4000
	1    0    0    1   
$EndComp
Text GLabel 10400 3950 3    50   Input ~ 0
A+
Text GLabel 10400 3350 1    50   Input ~ 0
B-
Wire Wire Line
	10400 3400 10400 3350
Wire Wire Line
	10400 3950 10400 3900
Wire Wire Line
	10050 3400 10050 3350
Wire Wire Line
	10050 3350 10300 3350
Wire Wire Line
	10300 3350 10300 3400
Wire Wire Line
	10050 3900 10050 3950
Wire Wire Line
	10050 3950 10300 3950
Wire Wire Line
	10300 3950 10300 3900
$Comp
L device:D_Zener_Small D1
U 1 1
P 1950 6700
F 0 "D1" H 1950 6511 50  0000 C CNN
F 1 "MBRA140" H 1950 6594 39  0000 C CNN
F 2 "Diodes_SMD:D_SMA_Standard" V 1950 6700 50  0001 C CNN
F 3 "https://en.wikipedia.org/wiki/Zener_diode" V 1950 6700 50  0001 C CNN
	1    1950 6700
	-1   0    0    1   
$EndComp
Wire Wire Line
	2050 6700 2150 6700
Wire Wire Line
	2150 6700 2150 6650
Wire Wire Line
	1500 6700 1850 6700
Text GLabel 4650 5350 2    39   Input ~ 0
DI
Text GLabel 4650 5600 2    39   Input ~ 0
DO
Wire Wire Line
	4650 5350 4550 5350
Wire Wire Line
	4550 5350 4550 5250
$Comp
L device:R_Small R3
U 1 1
P 4550 5150
F 0 "R3" H 4491 5104 50  0000 R CNN
F 1 "10k" H 4491 5195 50  0000 R CNN
F 2 "Resistors_SMD:R_0805" H 4550 5150 50  0001 C CNN
F 3 "" H 4550 5150 50  0001 C CNN
	1    4550 5150
	-1   0    0    1   
$EndComp
Wire Wire Line
	4650 5600 4350 5600
Wire Wire Line
	4350 5600 4350 5250
$Comp
L device:R_Small R2
U 1 1
P 4350 5150
F 0 "R2" H 4409 5196 50  0000 L CNN
F 1 "10k" H 4409 5105 50  0000 L CNN
F 2 "Resistors_SMD:R_0805" H 4350 5150 50  0001 C CNN
F 3 "" H 4350 5150 50  0001 C CNN
	1    4350 5150
	-1   0    0    1   
$EndComp
Wire Wire Line
	4550 5050 4550 4950
Wire Wire Line
	4550 4950 4450 4950
Wire Wire Line
	4350 4950 4350 5050
Wire Wire Line
	4450 4950 4450 4900
Connection ~ 4450 4950
Wire Wire Line
	4450 4950 4350 4950
$Comp
L power:+5V #PWR0140
U 1 1
P 4450 4900
F 0 "#PWR0140" H 4450 4750 50  0001 C CNN
F 1 "+5V" H 4465 5073 50  0000 C CNN
F 2 "" H 4450 4900 50  0001 C CNN
F 3 "" H 4450 4900 50  0001 C CNN
	1    4450 4900
	1    0    0    -1  
$EndComp
Wire Wire Line
	4550 5350 4200 5350
Connection ~ 4550 5350
Wire Wire Line
	4350 5600 4200 5600
Connection ~ 4350 5600
Text GLabel 4200 5600 0    39   Input ~ 0
485_RX
Text GLabel 4200 5350 0    39   Input ~ 0
485_TX
$Comp
L device:CP_Small C7
U 1 1
P 3850 4450
F 0 "C7" H 3938 4496 50  0000 L CNN
F 1 "10uF" H 3938 4405 50  0000 L CNN
F 2 "Capacitors_SMD:C_0805" H 3850 4450 50  0001 C CNN
F 3 "" H 3850 4450 50  0001 C CNN
	1    3850 4450
	1    0    0    -1  
$EndComp
$Comp
L device:C_Small C8
U 1 1
P 4250 4450
F 0 "C8" H 4342 4496 50  0000 L CNN
F 1 "100nF" H 4342 4405 50  0000 L CNN
F 2 "Capacitors_SMD:C_0805" H 4250 4450 50  0001 C CNN
F 3 "" H 4250 4450 50  0001 C CNN
	1    4250 4450
	1    0    0    -1  
$EndComp
$Comp
L CH340G_D-SUN-V3.0-cache:GND #PWR0141
U 1 1
P 3850 4650
F 0 "#PWR0141" H 3850 4400 50  0001 C CNN
F 1 "GND" H 3855 4477 50  0000 C CNN
F 2 "" H 3850 4650 60  0000 C CNN
F 3 "" H 3850 4650 60  0000 C CNN
	1    3850 4650
	1    0    0    -1  
$EndComp
$Comp
L CH340G_D-SUN-V3.0-cache:GND #PWR0142
U 1 1
P 4250 4650
F 0 "#PWR0142" H 4250 4400 50  0001 C CNN
F 1 "GND" H 4255 4477 50  0000 C CNN
F 2 "" H 4250 4650 60  0000 C CNN
F 3 "" H 4250 4650 60  0000 C CNN
	1    4250 4650
	1    0    0    -1  
$EndComp
Wire Wire Line
	4250 4650 4250 4550
Wire Wire Line
	3850 4650 3850 4550
Wire Wire Line
	3850 4350 3850 4250
Wire Wire Line
	4250 4350 4250 4250
$Comp
L power:+5V #PWR0143
U 1 1
P 3850 4250
F 0 "#PWR0143" H 3850 4100 50  0001 C CNN
F 1 "+5V" H 3865 4423 50  0000 C CNN
F 2 "" H 3850 4250 50  0001 C CNN
F 3 "" H 3850 4250 50  0001 C CNN
	1    3850 4250
	1    0    0    -1  
$EndComp
$Comp
L power:+5V #PWR0144
U 1 1
P 4250 4250
F 0 "#PWR0144" H 4250 4100 50  0001 C CNN
F 1 "+5V" H 4265 4423 50  0000 C CNN
F 2 "" H 4250 4250 50  0001 C CNN
F 3 "" H 4250 4250 50  0001 C CNN
	1    4250 4250
	1    0    0    -1  
$EndComp
Wire Bus Line
	6000 650  6000 3700
Wire Bus Line
	6000 3700 600  3700
Wire Bus Line
	600  3700 600  650 
Wire Bus Line
	600  650  6000 650 
Wire Bus Line
	8800 1800 11000 1800
Wire Bus Line
	11000 1800 11000 6400
Wire Bus Line
	11000 6400 8800 6400
Wire Bus Line
	8800 6400 8800 1800
Wire Bus Line
	3450 5250 3450 7450
Wire Bus Line
	3450 7450 900  7450
Wire Bus Line
	900  7450 900  5250
Wire Bus Line
	900  5250 3450 5250
Text Notes 8850 1900 0    39   ~ 0
CONNECTORS
Text Notes 650  750  0    39   ~ 0
MICROCONTROLLER
Text Notes 950  7400 0    39   ~ 0
POWER\n
Wire Bus Line
	8450 3900 3650 3900
Wire Bus Line
	3650 3900 3650 5950
Wire Bus Line
	3650 5950 8450 5950
Wire Bus Line
	8450 5950 8450 3900
Text Notes 5100 4000 0    39   ~ 0
RS485
Text GLabel 9400 4850 2    39   Input ~ 0
TXD
Text GLabel 9400 4950 2    39   Input ~ 0
RXD
Text GLabel 4600 2950 2    39   Input ~ 0
485_TX
Text GLabel 4600 2850 2    39   Input ~ 0
485_RX
$Comp
L device:Jumper_NO_Small JP2
U 1 1
P 4900 5450
F 0 "JP2" H 4850 5350 50  0000 C CNN
F 1 "VCC_CUT" H 4900 5544 50  0000 C CNN
F 2 "Jumpers:SMT-JUMPER_2_NO_NO-SILK" H 4900 5450 50  0001 C CNN
F 3 "" H 4900 5450 50  0001 C CNN
	1    4900 5450
	0    -1   -1   0   
$EndComp
$Comp
L CH340G_D-SUN-V3.0-cache:GND #PWR0145
U 1 1
P 4900 5650
F 0 "#PWR0145" H 4900 5400 50  0001 C CNN
F 1 "GND" H 4905 5477 50  0000 C CNN
F 2 "" H 4900 5650 60  0000 C CNN
F 3 "" H 4900 5650 60  0000 C CNN
	1    4900 5650
	1    0    0    -1  
$EndComp
Wire Wire Line
	4900 5650 4900 5550
Wire Wire Line
	4900 5350 4900 5200
Connection ~ 4900 5200
Wire Wire Line
	4900 5200 5000 5200
Wire Wire Line
	4200 2850 4550 2850
Wire Wire Line
	4600 2750 4550 2750
Wire Wire Line
	4550 2750 4550 2850
Connection ~ 4550 2850
Wire Wire Line
	4550 2850 4600 2850
Wire Wire Line
	4200 2950 4550 2950
Wire Wire Line
	4600 3050 4550 3050
Wire Wire Line
	4550 3050 4550 2950
Connection ~ 4550 2950
Wire Wire Line
	4550 2950 4600 2950
$Comp
L device:Jumper_NO_Small JP1
U 1 1
P 1950 2700
F 0 "JP1" H 1950 2885 50  0000 C CNN
F 1 "VCC_CUT" H 1950 2794 50  0000 C CNN
F 2 "Jumpers:SMT-JUMPER_2_NO_NO-SILK" H 1950 2700 50  0001 C CNN
F 3 "" H 1950 2700 50  0001 C CNN
	1    1950 2700
	1    0    0    -1  
$EndComp
Wire Wire Line
	2050 2700 2150 2700
Wire Wire Line
	1600 2700 1850 2700
$Comp
L power1:+12V #PWR0146
U 1 1
P 2100 7100
F 0 "#PWR0146" H 2100 6950 50  0001 C CNN
F 1 "+12V" H 2115 7273 50  0000 C CNN
F 2 "" H 2100 7100 50  0001 C CNN
F 3 "" H 2100 7100 50  0001 C CNN
	1    2100 7100
	1    0    0    -1  
$EndComp
$Comp
L power:PWR_FLAG #FLG0103
U 1 1
P 2100 7200
F 0 "#FLG0103" H 2100 7275 50  0001 C CNN
F 1 "PWR_FLAG" H 2100 7373 50  0000 C CNN
F 2 "" H 2100 7200 50  0001 C CNN
F 3 "" H 2100 7200 50  0001 C CNN
	1    2100 7200
	-1   0    0    1   
$EndComp
Wire Wire Line
	2100 7100 2100 7200
Wire Wire Line
	1950 5700 2400 5700
$EndSCHEMATC
